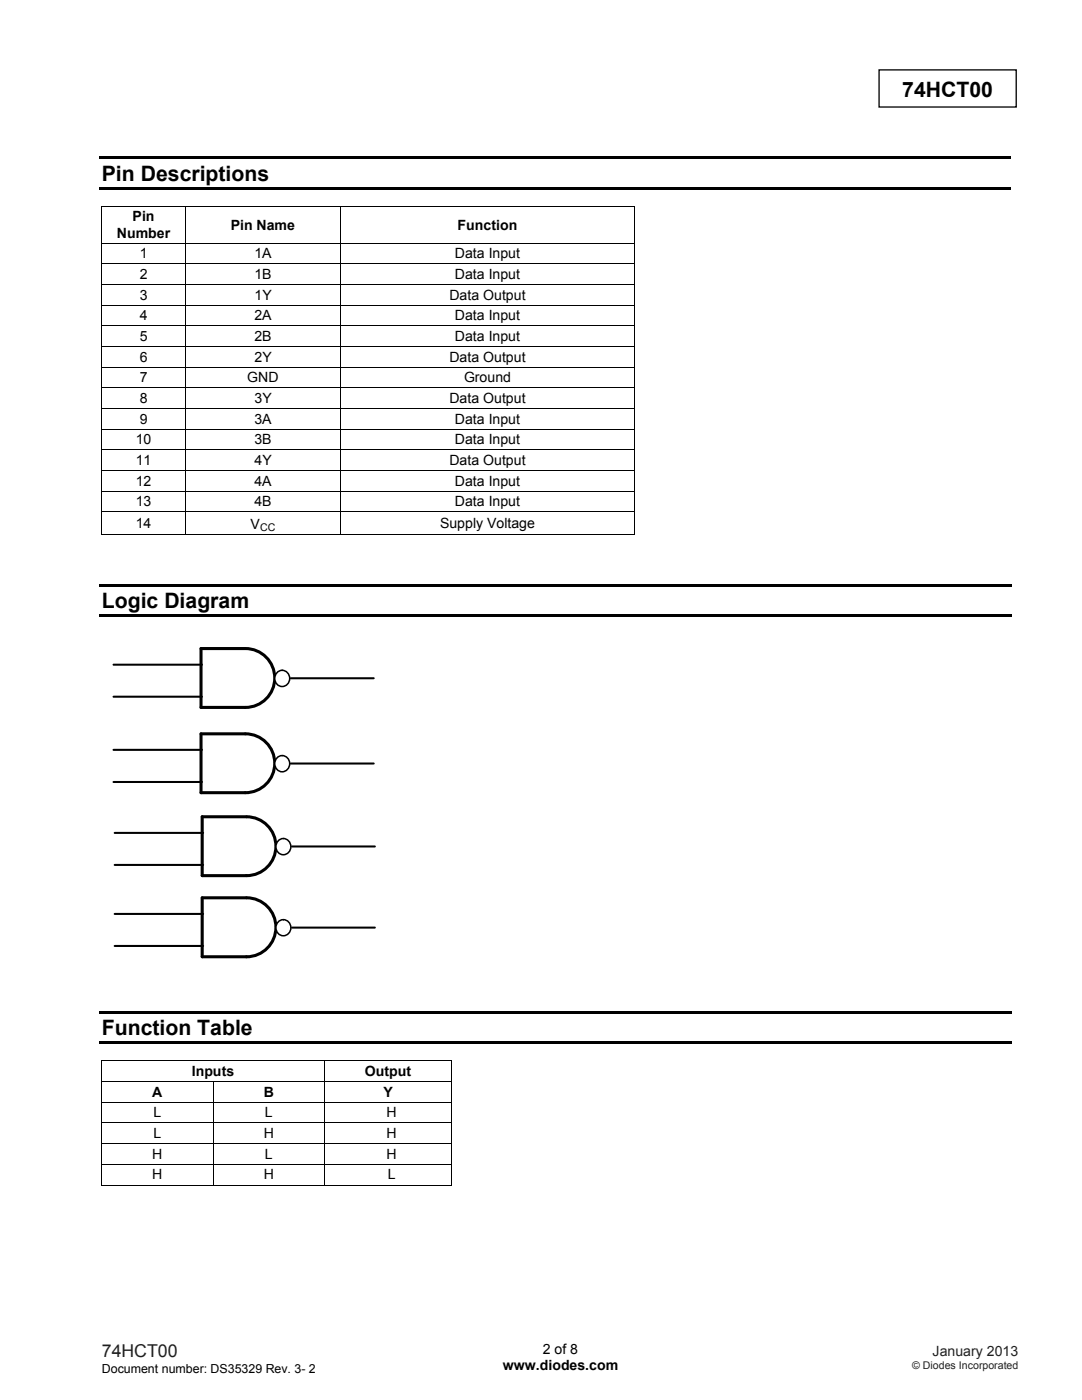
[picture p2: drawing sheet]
<svg xmlns="http://www.w3.org/2000/svg" width="216mm" height="279mm" viewBox="0 0 216 279" stroke-linecap="round" stroke-linejoin="round" font-family="sans-serif">
<path d="M175.4 13.9h27.4v7.5h-27.4z" fill="none" stroke="#000" stroke-width=".26"/>
<path d="M19.8 31.2h181.9v.5h-181.9zM19.8 37.3h181.9v.5h-181.9zM20.2 41.1h.2v.1h-.2zM126.6 41.1h.2v.1h-.2zM19.8 116.5h182v.6h-182zM126.6 106.6h.2v.2h-.2zM19.8 122.6h182v.6h-182z" fill="#000"/>
<g fill="none" stroke="#000" stroke-width=".2">
<path d="M20.2 41.1h106.6M20.2 48.5h106.6M20.2 52.6h106.6M20.2 56.8h106.6M20.3 41.2v7.2M20.3 48.6v4M20.3 52.7v4M20.3 56.9v3.9M37 41.2v7.2M37 48.6v4M37 52.7v4M37 56.9v3.9"/>
<path d="M67.9 41.2v7.2M67.9 48.6v4M67.9 52.7v4M67.9 56.9v3.9M126.7 41.2v7.2M126.7 48.6v4M126.7 52.7v4M126.7 56.9v3.9M20.2 60.9h106.6M20.2 65h106.6M20.2 69.2h106.6M20.2 73.3h106.6"/>
<path d="M20.2 77.4h106.6M20.3 61v3.9M20.3 65.1v4M20.3 69.2v4M20.3 73.4v3.9M20.3 77.5v3.9M37 61v3.9M37 65.1v4M37 69.2v4M37 73.4v3.9M37 77.5v3.9M67.9 61v3.9"/>
<path d="M67.9 65.1v4M67.9 69.2v4M67.9 73.4v3.9M67.9 77.5v3.9M126.7 61v3.9M126.7 65.1v4M126.7 69.2v4M126.7 73.4v3.9M126.7 77.5v3.9M20.2 81.5h106.6M20.2 85.7h106.6M20.2 89.8h106.6"/>
<path d="M20.2 93.9h106.6M20.2 98h106.6M20.3 81.6v4M20.3 85.7v4M20.3 89.9v3.9M20.3 94v4M20.3 98.1v4M37 81.6v4M37 85.7v4M37 89.9v3.9M37 94v4M37 98.1v4"/>
<path d="M67.9 81.6v4M67.9 85.7v4M67.9 89.9v3.9M67.9 94v4M67.9 98.1v4M126.7 81.6v4M126.7 85.7v4M126.7 89.9v3.9M126.7 94v4M126.7 98.1v4M20.2 102.2h106.6M20.2 106.7h16.7"/>
<path d="M20.3 102.3v4.5M37 102.3v4.5M37.1 106.7h30.8M67.9 102.3v4.5M68 106.7h58.6M126.7 102.3v4.5"/>
</g>
<path d="M48.9 129.4h-8.8v11.8h8.8a5.9 5.9 0 0 0 5.9-5.9 5.9 5.9 0 0 0-5.8-5.9" fill="none" stroke="#000" stroke-width=".61"/>
<path d="M22.6 132.7h17.7M22.6 139h17.7M58 135.4h16.6" fill="none" stroke="#000" stroke-width=".41"/>
<path d="M55.4 134.1a1.55 1.55 0 0 1 2.4 1.3 1.55 1.55 0 0 1-2.4 1.3 1.71 1.71 0 0 1 0-2.6z" fill-rule="evenodd" fill="#fff"/>
<path d="M55.4 134.1a1.55 1.55 0 0 1 2.4 1.3 1.55 1.55 0 0 1-2.4 1.3 1.71 1.71 0 0 1 0-2.6z" fill="none" stroke="#000" stroke-width=".31"/>
<path d="M48.9 146.5h-8.8v11.7h8.8a5.9 5.9 0 0 0 5.9-5.9 5.9 5.9 0 0 0-5.8-5.8" fill="none" stroke="#000" stroke-width=".61"/>
<path d="M22.6 149.6h17.7M22.6 156.1h17.7M58 152.4h16.6" fill="none" stroke="#000" stroke-width=".41"/>
<path d="M55.4 151.1a1.55 1.55 0 0 1 2.4 1.3 1.55 1.55 0 0 1-2.4 1.3 1.71 1.71 0 0 1 0-2.6z" fill-rule="evenodd" fill="#fff"/>
<path d="M55.4 151.1a1.55 1.55 0 0 1 2.4 1.3 1.55 1.55 0 0 1-2.4 1.3 1.71 1.71 0 0 1 0-2.6z" fill="none" stroke="#000" stroke-width=".31"/>
<path d="M49.2 163h-8.9v11.8h8.9a5.9 5.9 0 0 0 5.9-5.9 5.9 5.9 0 0 0-5.9-5.9" fill="none" stroke="#000" stroke-width=".61"/>
<path d="M22.9 166.2h17.6M22.9 172.6h17.6M58.3 168.9h16.5" fill="none" stroke="#000" stroke-width=".41"/>
<path d="M55.7 167.7a1.55 1.55 0 0 1 2.3 1.3 1.55 1.55 0 0 1-2.3 1.3 1.71 1.71 0 0 1 0-2.6z" fill-rule="evenodd" fill="#fff"/>
<path d="M55.7 167.7a1.55 1.55 0 0 1 2.3 1.3 1.55 1.55 0 0 1-2.3 1.3 1.71 1.71 0 0 1 0-2.6z" fill="none" stroke="#000" stroke-width=".31"/>
<path d="M49.2 179.2h-8.9v11.7h8.9a5.9 5.9 0 0 0 5.9-5.8 5.9 5.9 0 0 0-5.9-5.9" fill="none" stroke="#000" stroke-width=".61"/>
<path d="M22.9 182.4h17.6M22.9 188.8h17.6M58.3 185.1h16.5" fill="none" stroke="#000" stroke-width=".41"/>
<path d="M55.7 183.8a1.54 1.54 0 0 1 2.3 1.3 1.54 1.54 0 0 1-2.3 1.3 1.7 1.7 0 0 1 0-2.6z" fill-rule="evenodd" fill="#fff"/>
<path d="M55.7 183.8a1.54 1.54 0 0 1 2.3 1.3 1.54 1.54 0 0 1-2.3 1.3 1.7 1.7 0 0 1 0-2.6z" fill="none" stroke="#000" stroke-width=".31"/>
<path d="M19.8 201.8h182v.5h-182zM19.8 207.9h182v.5h-182zM20.2 211.6h.2v.2h-.2zM90.1 211.6h.2v.2h-.2zM90.1 236.4h.2v.2h-.2z" fill="#000"/>
<g fill="none" stroke="#000" stroke-width=".2">
<path d="M20.2 211.7h70.1M20.2 215.9h70.1M20.2 220h70.1M20.3 211.8v4M20.3 215.9v4M42.5 215.9v4M64.8 211.8v4M64.8 215.9v4M90.2 211.8v4M90.2 215.9v4M20.2 224.1h70.1M20.2 228.2h70.1"/>
<path d="M20.2 232.4h70.1M20.2 236.5h22.3M20.3 220.1v3.9M20.3 224.2v4M20.3 228.3v4M20.3 232.5v4.1M42.5 220.1v3.9M42.5 224.2v4M42.5 228.3v4M42.5 232.5v4.1M42.6 236.5h22.1M64.8 220.1v3.9"/>
<path d="M64.8 224.2v4M64.8 228.3v4M64.8 232.5v4.1M64.9 236.5h25.2M90.2 220.1v3.9M90.2 224.2v4M90.2 228.3v4M90.2 232.5v4.1"/>
</g>
<g font-size="4.2">
<text x="180" y="19.3">74HCT00</text>
<text x="20.3" y="36">Pin Descriptions</text>
<text x="20.3" y="121.4">Logic Diagram</text>
<text x="20.3" y="206.6">Function Table</text>
</g>
<text font-size="3.5" fill="#231f20" x="20.3" y="270.9">74HCT00</text>
<g font-size="2.8">
<text x="23.3" y="47.4">Number</text>
<text x="26.5" y="44.2">Pin</text>
<text x="46" y="45.8">Pin Name</text>
<text x="91.3" y="45.8">Function</text>
<text x="27.9" y="51.6">1</text>
<text x="50.8" y="51.6">1A</text>
<text x="90.8" y="51.6">Data Input</text>
<text x="27.9" y="55.7">2</text>
<text x="27.9" y="59.8">3</text>
<text x="50.8" y="55.7">1B</text>
<text x="50.8" y="59.8">1Y</text>
<text x="89.7" y="59.8">Data Output</text>
<text x="90.8" y="55.7">Data Input</text>
<text x="27.9" y="63.9">4</text>
<text x="50.8" y="63.9">2A</text>
<text x="90.8" y="63.9">Data Input</text>
<text x="27.9" y="68.1">5</text>
<text x="50.8" y="68.1">2B</text>
<text x="90.8" y="68.1">Data Input</text>
<text x="27.9" y="72.2">6</text>
<text x="27.9" y="76.3">7</text>
<text x="49.3" y="76.3">GND</text>
<text x="50.8" y="72.2">2Y</text>
<text x="89.7" y="72.2">Data Output</text>
<text x="92.6" y="76.3">Ground</text>
<text x="27.9" y="80.4">8</text>
<text x="50.8" y="80.4">3Y</text>
<text x="89.7" y="80.4">Data Output</text>
<text x="27.1" y="88.7">10</text>
<text x="27.9" y="84.6">9</text>
<text x="50.8" y="88.7">3B</text>
<text x="50.8" y="84.6">3A</text>
<text x="90.8" y="88.7">Data Input</text>
<text x="90.8" y="84.6">Data Input</text>
<text x="27.1" y="92.8">11</text>
<text x="50.8" y="92.8">4Y</text>
<text x="89.7" y="92.8">Data Output</text>
<text x="27.1" y="96.9">12</text>
<text x="27.1" y="101.1">13</text>
<text x="50.8" y="96.9">4A</text>
<text x="50.8" y="101.1">4B</text>
<text x="90.8" y="96.9">Data Input</text>
<text x="90.8" y="101.1">Data Input</text>
<text x="27.1" y="105.4">14</text>
<text x="50" y="105.5">V</text>
<text x="87.8" y="105.4">Supply Voltage</text>
<text x="38.3" y="214.8">Inputs</text>
<text x="72.8" y="214.8">Output</text>
<text x="30.4" y="218.9">A</text>
<text x="52.6" y="218.9">B</text>
<text x="76.5" y="218.9">Y</text>
<text x="30.6" y="223">L</text>
<text x="30.6" y="227.1">L</text>
<text x="52.6" y="227.1">H</text>
<text x="52.9" y="223">L</text>
<text x="77.2" y="223">H</text>
<text x="77.2" y="227.1">H</text>
<text x="30.4" y="231.3">H</text>
<text x="52.9" y="231.3">L</text>
<text x="77.2" y="231.3">H</text>
<text x="30.4" y="235.4">H</text>
<text x="52.6" y="235.4">H</text>
<text x="77.4" y="235.4">L</text>
<text x="100.3" y="273.5">www.diodes.com</text>
<text x="108.3" y="270.2">2 of 8</text>
</g>
<text font-size="2.8" fill="#231f20" x="186.1" y="270.6">January 2013</text>
<text font-size="2.5" x="20.3" y="274">Document number: DS35329 Rev. 3- 2</text>
<text font-size="2.1" x="51.9" y="105.9">CC</text>
<text font-size="2.1" fill="#231f20" x="182" y="273.2">© Diodes Incorporated</text>
</svg>
